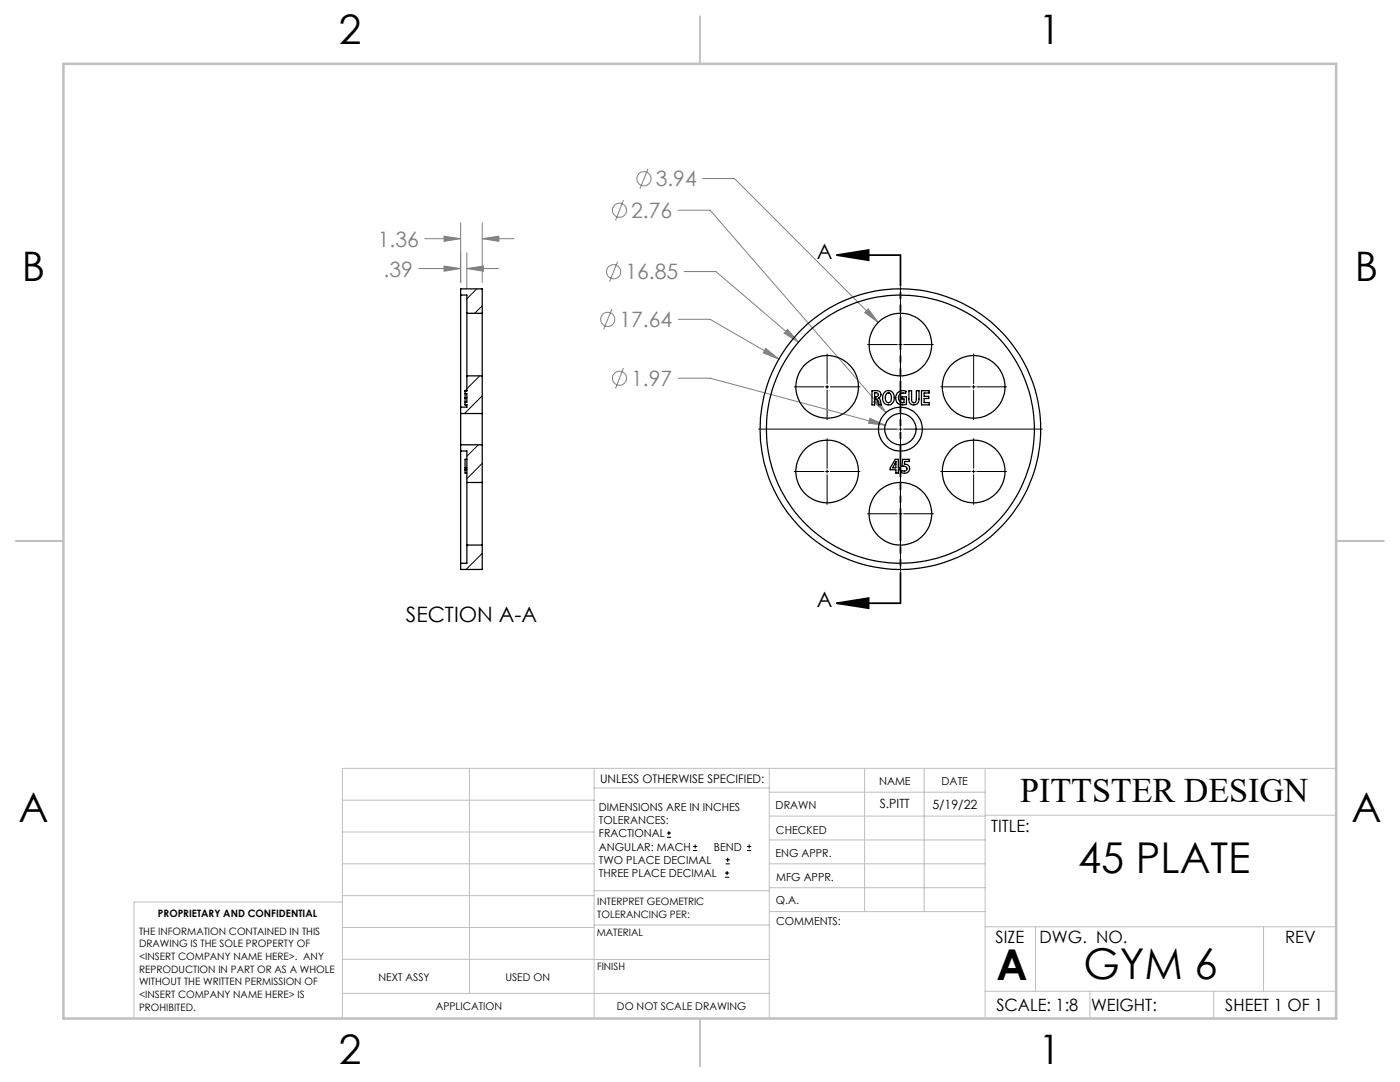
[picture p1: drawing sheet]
<svg xmlns="http://www.w3.org/2000/svg" width="279mm" height="216mm" viewBox="0 0 279 216" stroke-linecap="round" stroke-linejoin="round" font-family="sans-serif">
<g fill="none" stroke="#808080" stroke-width=".2">
<path d="M124.4 39.9l-1.6 4.1M129.3 33.7l-1.6 4M140.2 35.6h6.4l28.7 28.7M83.6 53.6h8.3M84.8 47.6h7.1M88.6 47.1l3.3 .5-3.3 .6zM88.6 53.1l3.3 .5-3.3 .5zM91.9 44.4v12M93.2 53.6l3.3-.5v1zM93.2 50.4v7.2M93.2 53.6h6.3M96.2 47.6l3.4-.5v1.1z"/>
<path d="M96.2 44.4v12M96.2 47.6h6.4M123.3 52.2l-1.7 4M135.4 41.9h6.3l35.1 40.4M136.5 54.2h6.4l16.4 14.1M122.1 61.7l-1.6 4M124.4 73.4l-1.6 4.1M135.4 63.7h6.3l13.7 7.9M135.4 75.5h6.3l35 9.3M152.8 69.5l2.6 2.1-3.1-1.2zM157.2 65.7l2.1 2.6-2.8-1.8zM173.3 61.6l2 2.7-2.7-1.9z"/>
<path d="M173.6 83.5l3.1 1.3-3.3-.3zM174.3 80.2l.7-.7 1.8 2.8z"/>
<circle cx="128.5" cy="35.7" r="1.42"/>
<circle cx="122.5" cy="54.2" r="1.4"/>
<circle cx="123.6" cy="42" r="1.41"/>
<circle cx="121.3" cy="63.7" r="1.41"/>
<circle cx="123.6" cy="75.5" r="1.41"/>
</g>
<g fill="none" stroke="#000" stroke-width=".2">
<path d="M179.7 57.3v27.7M158.5 77.2h5.9M164.7 77.2h.7M165.1 70.6v6M165.1 76.9v.6M165.1 77.8v5.9M165.7 77.2h5.9M173.1 68.8h6M179.4 68.8h.6M180.3 68.8h6M187.7 77.2h6M194 77.2h.6"/>
<path d="M194.3 70.6v6M194.3 76.9v.6M194.3 77.8v5.9M194.9 77.2h6M151.4 85.6h27.7M158.5 94.1h5.9M164.7 94.1h.7M165.1 87.5v6M165.1 93.8v.6M165.1 94.7v5.9M165.7 94.1h5.9M179.4 85.6h.6"/>
<path d="M179.7 85.3v.6M179.7 86.3v27.6M180.3 85.6h27.7M187.7 94.1h6M194 94.1h.6M194.3 87.5v6M194.3 93.8v.6M194.3 94.7v5.9M194.9 94.1h6M173.1 102.5h6M179.4 102.5h.6M180.3 102.5h6"/>
<path d="M133.1 167.1h.8M133.1 166.2h.8M133.5 165.8v.9M138.3 169.7h.8M138.3 168.9h.8M138.7 168.5v.8M144.7 175h.8M144.7 174.2h.8M144.8 172.4h.9M144.8 171.6h.9M145.1 173.8v.8M145.2 171.1v.9"/>
<path d="M149.1 169.7h.8M149.1 168.9h.8M149.5 168.5v.8"/>
</g>
<path d="M167 50.9l6.4-1v2zM167 50.9h12.7M167 120.4l6.4-1.1v2.1zM167 120.4h12.7" fill="none" stroke="#000" stroke-width=".35"/>
<path d="M179.7 50.9v69.4" fill="none" stroke="#000" stroke-width=".35" stroke-dasharray="6.3 1.3 1.3 1.3 1.3 1.3" stroke-dashoffset=".2"/>
<g fill="none" stroke="#c0c0c0" stroke-width=".2">
<path d="M68.3 159.7h50.3M93.7 153.3v44.9M118.6 153.3v49.9M118.6 157.2h34.9M153.5 153.3v49.9M153.5 158.1h43.1M172.5 153.3v28.6M184.4 153.3v28.6M196.6 153.3v49.9M266.7 153.3h-198.4v49.9M68.3 178.7h50.3M68.3 172.4h50.3"/>
<path d="M68.3 166h50.3M68.3 180h-41.6v23.2M118.6 177.7h35M153.5 167.6h43.1M153.5 162.8h43.1M153.5 172.4h43.1M153.5 177.1h43.1M196.6 162.7h70.1M68.3 198.2h85.2M68.3 191.4l85.2 .1M68.3 185.1h50.3M118.6 184.6h35"/>
<path d="M153.6 181.9h43M196.6 197.8h70.1M196.6 184.9h70.1M206.7 184.9v12.9M217.5 197.8v5.4M242.2 197.8v5.4M252.2 184.9v12.9"/>
</g>
<path d="M139.7 3.2v9.5M3.1 107.9h9.6M266.7 107.9h9.5M139.7 203.2v9.6" fill="none" stroke="#c0c0c0" stroke-width=".25"/>
<path d="M12.7 12.7h254v190.5h-254z" fill="none" stroke="#c0c0c0" stroke-width=".5"/>
<path d="M167 50.9l6.4-1v2zM167 120.4l6.4-1.1v2.1z" fill="#000"/>
<path d="M157.2 65.7l-.7 .8 2.8 1.8zM152.8 69.5l-.5 .9 3.1 1.2zM174.3 80.2l2.5 2.1-1.8-2.8zM173.6 83.5l-.2 1 3.3 .3zM173.3 61.6l-.7 .8 2.7 1.9zM96.2 47.6l3.4-.5v1.1zM88.6 47.1l3.3 .5-3.3 .6zM88.6 53.1l3.3 .5-3.3 .5zM93.2 53.6l3.3-.5v1z" fill="#808080"/>
<g fill="none" stroke="#000" stroke-width=".25">
<path d="M91.9 58.9v22.3M91.9 58.9v-1.3h4.3v4.9M91.9 58.9h1.3v3.6M92.8 78.5v.9M92.8 79.4v.9M92.8 77.9v.1M92.8 77.9h.1M92.8 79.4h.1M92.8 77.9h.4M92.8 79.4h.4M92.8 78.5h.4v1.8h-.4M92.8 78v.5"/>
<path d="M93.2 62.5v12.5M93.2 75v3h-.4M93.2 62.5h3M93.2 75h3M96.2 62.5v12.5M96.2 75v7.5M174 78l.8-.1a.79 .79 0 0 1 1 .5 .79 .79 0 0 1-.5 1l.3 .2 .3 1.2h-.5l-.2-.9-.3-.3h-.3v1.2h-.6zM174.6 78.4a.5 .5 0 0 1 .7 .4 .5 .5 0 0 1-.7 .4zM175.3 79.4h.1M176.7 78.1a1.26 1.26 0 0 1 1.4 .2 1.26 1.26 0 0 1 .4 1.4 1.18 1.18 0 0 1-1.3 1.1 1.18 1.18 0 0 1-1.1-1.4 1.48 1.48 0 0 1 .6-1.3zM177 78.5a.68 .68 0 0 1 .8 .1 .68 .68 0 0 1 .1 .8 .68 .68 0 0 1-.1 .7 .68 .68 0 0 1-.8 .2 1.38 1.38 0 0 1 0-1.8zM177.3 77.9h.1"/>
<path d="M177.3 78.4h.1M179.1 78.4a1.58 1.58 0 0 1 1.7-.3l-.1 .4a.97 .97 0 0 0-1.4 .7 .97 .97 0 0 0 1.1 1.1v-.7h-.4v-.4h.9v1.5a1.42 1.42 0 0 1-2.1-1.3zM181.4 78h.5v1.7a.52 .52 0 0 0 .5 .7 .52 .52 0 0 0 .5-.7v-1.7h.5v1.6a1.02 1.02 0 0 1-1 1.2 1.02 1.02 0 0 1-1-1.2zM183.9 78h1.5v.4h-1v.7h.9v.4h-.9v.8h1.1v.5h-1.6zM91.9 82.5v6.3M91.9 90v22.4M91.9 90h1.3v6.3M91.9 81.2v1.3M91.9 88.8v1.2M91.9 88.8h4.3M91.9 82.5h4.3M92.8 80.8h.1"/>
<path d="M92.8 93.7h.4M92.8 93.3h.4M92.8 80.8h.4M92.8 80.3v.5h.4v.4h-1.3M93.2 96.3v12.5M93.2 91.7h-.4v2.7h.4M93.2 96.3h3M96.2 96.3v12.5M96.2 82.5v6.3M96.2 88.8v7.5M178.7 91.7h.6v1.6h.3v.4h-.3v.7h-.5v-.7h-1.1v-.3zM178.8 92.1v1.2h-.6z"/>
<path d="M180.2 91.7h1.3v.4h-.9l-.1 .5a.94 .94 0 0 1 1.1 1.1 .94 .94 0 0 1-1.4 .7l-.4-.1 .2-.4 .5 .1a.53 .53 0 0 0 .5-.7 .53 .53 0 0 0-.8-.3h-.2zM93.2 108.8h3M93.2 108.8v3.6h-1.3M96.2 108.8v4.8h-4.3v-1.2"/>
<circle cx="165.1" cy="77.2" r="6.2"/>
<circle cx="179.7" cy="68.8" r="6.2"/>
<circle cx="194.3" cy="77.2" r="6.2"/>
<circle cx="165.1" cy="94.1" r="6.2"/>
<circle cx="179.7" cy="85.6" r="28"/>
<circle cx="179.7" cy="85.6" r="3.1"/>
<circle cx="179.7" cy="85.6" r="4.4"/>
<circle cx="179.7" cy="85.6" r="26.7"/>
<circle cx="194.3" cy="94.1" r="6.2"/>
<circle cx="179.7" cy="102.5" r="6.2"/>
</g>
<path d="M95.1 57.6l-1.9 2M95.7 75l-2.5 2.6M96.2 79l-3.5 3.5M96.2 61l-1.4 1.5M95.5 88.8l-2.3 2.3M96.2 92.5l-3 3M93.4 108.8l-.2 .2M96.2 110.4l-3.2 3.2" fill="none" stroke="#000" stroke-width=".2"/>
<g font-size="8.5">
<text x="215.2" y="174.2">45 PLATE</text>
<text x="198.9" y="195.5">A</text>
<text x="216.2" y="195.4">GYM 6</text>
</g>
<g font-size="8.1">
<text x="67.6" y="8.9">2</text>
<text x="207.3" y="8.9">1</text>
<text x="4.4" y="56.1">B</text>
<text x="270.4" y="56.1">B</text>
<text x="3.7" y="164.1">A</text>
<text x="269.7" y="164.1">A</text>
<text x="67.6" y="212.4">2</text>
<text x="207.3" y="212.4">1</text>
</g>
<text font-size="6.9" x="203.6" y="160.1">PITTSTER DESIGN</text>
<g font-size="4.2" fill="#808080">
<text x="130.9" y="37.2">3.94</text>
<text x="126" y="43.5">2.76</text>
<text x="75.4" y="49.2">1.36</text>
<text x="76.6" y="55.2">.39</text>
<text x="124.8" y="55.8">16.85</text>
<text x="123.6" y="65.3">17.64</text>
<text x="126" y="77">1.97</text>
</g>
<g font-size="4.2">
<text x="163" y="51.6">A</text>
<text x="81" y="124.1">SECTION A-A</text>
<text x="163" y="121">A</text>
</g>
<g font-size="3.4">
<text x="197.8" y="166">TITLE:</text>
<text x="198.7" y="188.1">SIZE</text>
<text x="207.5" y="188.1">DWG. NO.</text>
<text x="256.5" y="188.2">REV</text>
<text x="198.8" y="201.7">SCALE: 1:8</text>
<text x="217.7" y="201.8">WEIGHT:</text>
<text x="244.5" y="201.7">SHEET 1 OF 1</text>
</g>
<g font-size="2.5">
<text x="175.6" y="161.3">S.PITT</text>
<text x="186.1" y="161.4">5/19/22</text>
</g>
<text font-size="2.4" x="119.8" y="156.2">UNLESS OTHERWISE SPECIFIED:</text>
<g font-size="2.2">
<text x="119.5" y="161.8">DIMENSIONS ARE IN INCHES</text>
<text x="154.8" y="161.4">DRAWN</text>
<text x="175.4" y="156.6">NAME</text>
<text x="187.9" y="156.7">DATE</text>
<text x="119.5" y="164.4">TOLERANCES:</text>
<text x="119.5" y="167.1">FRACTIONAL</text>
<text x="154.9" y="166.3">CHECKED</text>
<text x="119.5" y="169.7">ANGULAR: MACH</text>
<text x="119.5" y="172.4">TWO PLACE DECIMAL</text>
<text x="142.5" y="169.7">BEND</text>
<text x="154.8" y="171">ENG APPR.</text>
<text x="119.5" y="175">THREE PLACE DECIMAL</text>
<text x="154.9" y="175.7">MFG APPR.</text>
<text x="154.9" y="180.4">Q.A.</text>
<text x="154.9" y="184.6">COMMENTS:</text>
</g>
<g font-size="2.1">
<text x="75.5" y="195.7">NEXT ASSY</text>
<text x="100.9" y="195.7">USED ON</text>
<text x="86.9" y="201.5">APPLICATION</text>
<text x="123.1" y="201.6">DO NOT SCALE DRAWING</text>
</g>
<g font-size="2">
<text x="31.5" y="182.9">PROPRIETARY AND CONFIDENTIAL</text>
<text x="119.2" y="180.6">INTERPRET GEOMETRIC</text>
<text x="119.2" y="183.1">TOLERANCING PER:</text>
<text x="27.8" y="186.5">THE INFORMATION CONTAINED IN THIS</text>
<text x="27.8" y="189">DRAWING IS THE SOLE PROPERTY OF</text>
<text x="27.8" y="191.6">&lt;INSERT COMPANY NAME HERE&gt;. ANY</text>
<text x="119.1" y="186.7">MATERIAL</text>
<text x="27.8" y="194.1">REPRODUCTION IN PART OR AS A WHOLE</text>
<text x="27.8" y="196.6">WITHOUT THE WRITTEN PERMISSION OF</text>
<text x="119.1" y="193.5">FINISH</text>
<text x="27.8" y="199.1">&lt;INSERT COMPANY NAME HERE&gt; IS</text>
<text x="27.8" y="201.7">PROHIBITED.</text>
</g>
</svg>
